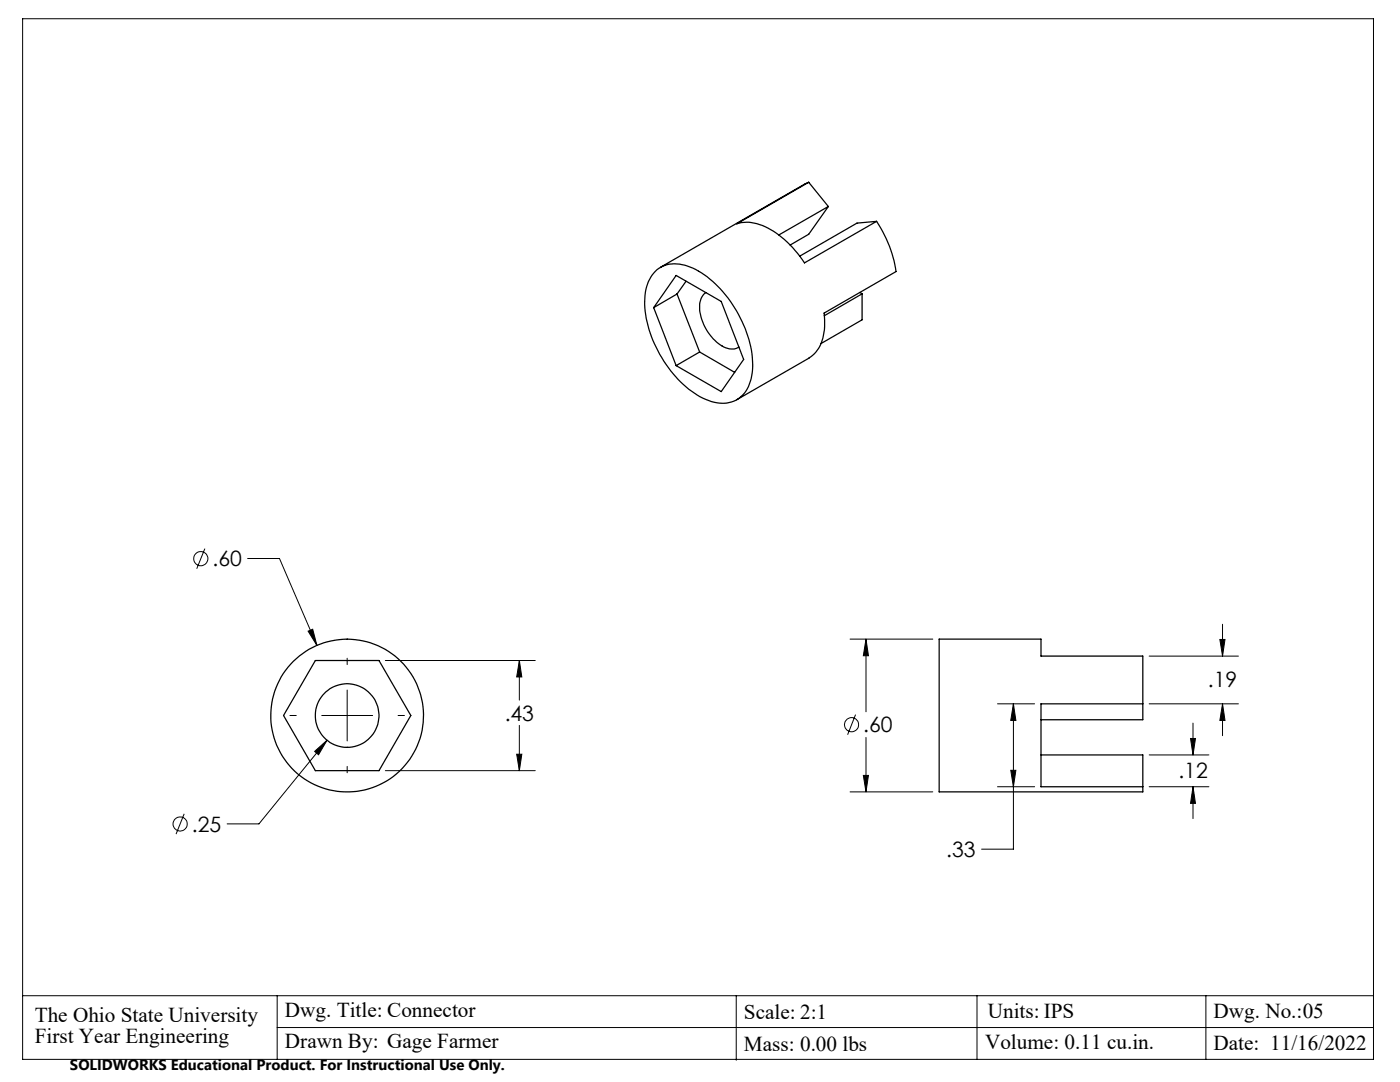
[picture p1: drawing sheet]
<svg xmlns="http://www.w3.org/2000/svg" width="279mm" height="216mm" viewBox="0 0 279 216" stroke-linecap="round" stroke-linejoin="round" font-family="sans-serif">
<g fill="none" stroke="#000" stroke-width=".25">
<path d="M161.4 36.4l-29.6 16.9M161.4 36.4l-14.4 8.3a9 9 0 0 1 7.9 1.8 22.2 22.2 0 0 1 5.6 6l14.4-8.3M161.4 36.4l3.9 4.8M131.1 53.8a6.7 6.7 0 0 1 7.2-.3 22.8 22.8 0 0 1 10.7 12.8 15.2 15.2 0 0 1 .4 10.9 5.8 5.8 0 0 1-8 2.7 20.3 20.3 0 0 1-10.1-9.9 18.5 18.5 0 0 1-2.3-12.8 7.1 7.1 0 0 1 2.1-3.4zM135.1 58.7l4.5 11.5M135.1 58.7l-4.6 2.7M136.9 56.1l-1.8 2.6M140.9 58.4a4 4 0 0 0-1.1 4.4 9.3 9.3 0 0 0 5.4 6.7 2.44 2.44 0 0 0 2.3-.2M165.3 41.2l-9.9 5.7M165.3 41.2l-3.9 5.5-3.7 2.2M171.6 58.3l.4 .3M172 58.6v5.2l-8.1 4.7"/>
<path d="M172 58.6l-7.5 4.4M174.9 44.2a24.1 24.1 0 0 1 3.9 10l-14.3 8.3a10.4 10.4 0 0 1-1.7 7.7l-1.4 1.3-14.4 8.3M174.9 44.2l-3.9 .3-11.4 6.6M130.5 61.4l4.4-6.4 9 5.1 4.5 11.6-4.5 6.4-9-5.1M130.5 61.4l4.4 11.6M139.6 70.2l7 4.1M139.6 70.2l-4.7 2.8M62.9 131.8h12.7l6.4 11-6.4 11h-12.7l-6.3-11zM207.8 150.6h20.3v6.4M228.1 140.4v-9.5h-20.3v-3.4h-20.4v30.5h40.7v-1M228.1 140.4h-20.3v16.6h20.3M228.1 140.4v3.2h-20.3"/>
<circle cx="69.3" cy="142.8" r="15.2"/>
<circle cx="69.3" cy="142.8" r="6.4"/>
</g>
<g fill="none" stroke="#000" stroke-width=".2">
<path d="M4.5 3.7h269.6v207.7h-269.6zM40.9 109.5l-1.6 4M49.4 111.4h6.4l7.5 17.4M61.5 125.9l.9-.3 .9 3.2zM69.3 131.3v1.3M69.3 137.7v10.1M76.9 131.8h29.9M103.6 131.8l.5 3.3h-1zM103.6 131.8v7.9M169.7 127.5h16.5M172.8 127.5l.5 3.3h-1zM172.8 127.5v14.5"/>
<path d="M229.3 130.9h17.9M243.5 127.6h1l-.5 3.3zM244 124.6v6.3M57.9 142.8h1.2M62.8 149.9l2.5-2.2-1.7 2.9zM64.2 142.8h10.2M65.3 147.7l-13.6 16.7h-6.4M69.3 152.9v1.3M76.9 153.8h29.9M79.4 142.8h1.3M103.1 150.5h1l-.5 3.3zM103.6 144.7v9.1"/>
<path d="M169.7 158h16.5M170.7 142.6l-1.5 4M172.3 154.7h1l-.5 3.3zM172.8 147.1v10.9M199.1 140.4h7.4M199.1 157h7.4M201.7 153.7h1l-.5 3.3zM202.2 140.4l.5 3.4h-1zM202.2 140.4v29h-6.3M229.3 140.4h17.9M229.3 150.6h12M229.3 157h12"/>
<path d="M237.6 147.4h1l-.5 3.2zM238.1 157l.5 3.3h-1zM238.1 144.3v6.3M238.1 157v6.3M244 140.4l.5 3.4h-1zM244 140.4v6.4M36.8 162.4l-1.7 4M4.5 198.7h269.6M55.3 198.7v12.7M146.9 198.7v6.3M195 198.7v12.7M240.7 198.7v12.7"/>
<path d="M55.3 205h218.8M146.9 205.2v6.4"/>
<circle cx="40.1" cy="111.5" r="1.42"/>
<circle cx="169.9" cy="144.6" r="1.4"/>
<circle cx="36" cy="164.4" r="1.41"/>
</g>
<path d="M61.5 125.9l1.8 2.9-.9-3.2zM103.6 131.8l.5 3.3h-1zM103.1 150.5h1l-.5 3.3zM62.8 149.9l.8 .7 1.7-2.9zM172.8 127.5l.5 3.3h-1zM172.3 154.7h1l-.5 3.3zM243.5 127.6h1l-.5 3.3zM244 140.4l.5 3.4h-1zM237.6 147.4h1l-.5 3.2zM238.1 157l.5 3.3h-1zM202.2 140.4l.5 3.4h-1zM201.7 153.7h1l-.5 3.3z" fill="#000"/>
<g font-size="4.2">
<text x="42.4" y="113">.60</text>
<text x="241.1" y="137.1">.19</text>
<text x="100.7" y="143.8">.43</text>
<text x="172.3" y="146.1">.60</text>
<text x="235.2" y="155.3">.12</text>
<text x="38.3" y="165.9">.25</text>
<text x="188.9" y="171">.33</text>
<text x="6.9" y="203.9">The Ohio State University</text>
<text x="56.9" y="203">Dwg. Title: Connector</text>
<text x="148.5" y="203.4">Scale: 2:1</text>
<text x="197.1" y="203.1">Units: IPS</text>
<text x="242.2" y="203.1">Dwg. No.:05</text>
<text x="6.9" y="208.1">First Year Engineering</text>
<text x="56.9" y="209.2">Drawn By: Gage Farmer</text>
<text x="148.5" y="209.6">Mass: 0.00 lbs</text>
<text x="196.6" y="209.3">Volume: 0.11 cu.in.</text>
<text x="242.2" y="209.5">Date: 11/16/2022</text>
</g>
<text font-size="3" x="14" y="213.5">SOLIDWORKS Educational Product. For Instructional Use Only.</text>
</svg>
